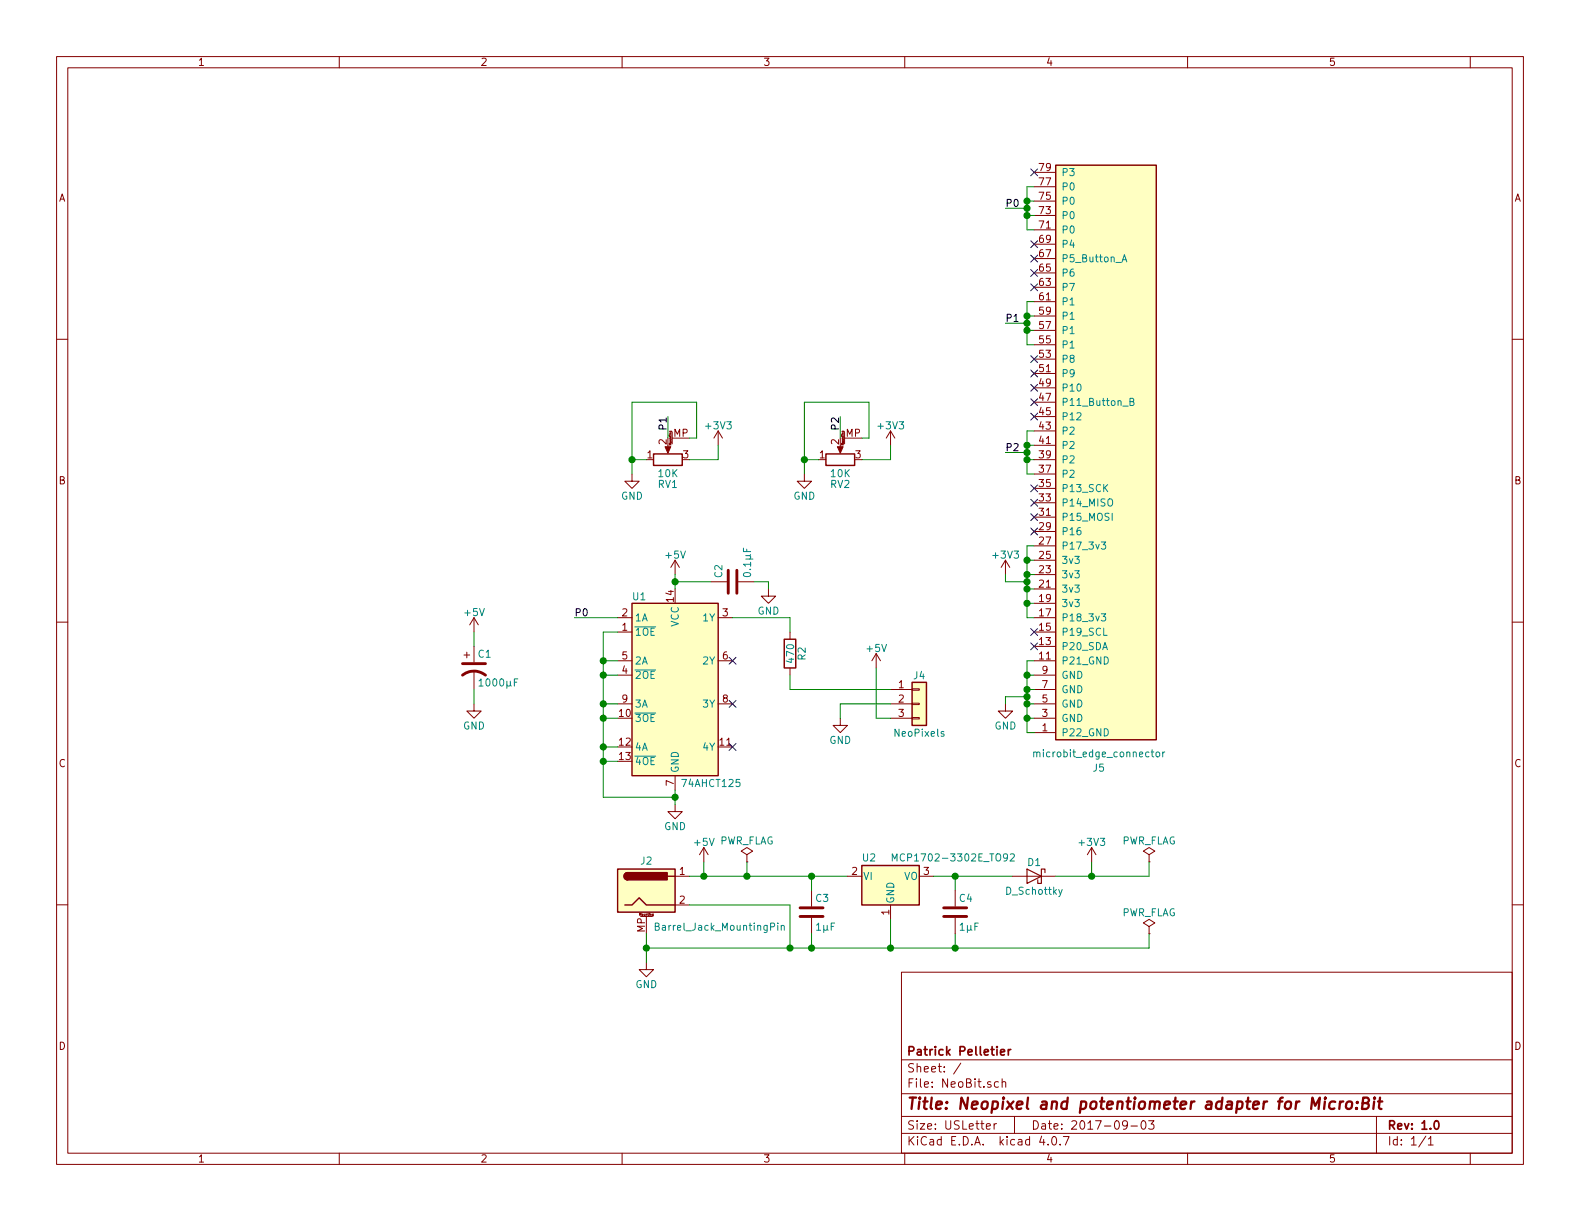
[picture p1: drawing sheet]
EESchema Schematic File Version 2
LIBS:power
LIBS:device
LIBS:transistors
LIBS:conn
LIBS:linear
LIBS:regul
LIBS:74xx
LIBS:cmos4000
LIBS:adc-dac
LIBS:memory
LIBS:xilinx
LIBS:microcontrollers
LIBS:dsp
LIBS:microchip
LIBS:analog_switches
LIBS:motorola
LIBS:texas
LIBS:intel
LIBS:audio
LIBS:interface
LIBS:digital-audio
LIBS:philips
LIBS:display
LIBS:cypress
LIBS:siliconi
LIBS:opto
LIBS:atmel
LIBS:contrib
LIBS:valves
LIBS:feather
LIBS:lib_microbit_connector
LIBS:misc_lib
LIBS:NeoBit-cache
EELAYER 25 0
EELAYER END
$Descr USLetter 11000 8500
encoding utf-8
Sheet 1 1
Title "Neopixel and potentiometer adapter for Micro:Bit"
Date "2017-09-03"
Rev "1.0"
Comp "Patrick Pelletier"
Comment1 ""
Comment2 ""
Comment3 ""
Comment4 ""
$EndDescr
$Comp
L microbit_edge_connector J5
U 1 1
P 7700 3300
F 0 "J5" H 7750 5350 50  0000 C CNN
F 1 "microbit_edge_connector" H 7750 5250 50  0000 C CNN
F 2 "footprints:4UCON_10156_90deg" H 7600 3200 50  0001 C CNN
F 3 "" H 7600 3200 50  0001 C CNN
F 4 "3342" H 7700 3300 60  0001 C CNN "MPN"
F 5 "micro:bit through-hole right-angle edge connector" H 7700 3300 60  0001 C CNN "Description"
	1    7700 3300
	-1   0    0    1   
$EndComp
Text Label 7000 1450 0    50   ~ 0
P0
Wire Wire Line
	7200 1300 7150 1300
Wire Wire Line
	7150 1300 7150 1600
Wire Wire Line
	7150 1600 7200 1600
Wire Wire Line
	7200 1400 7150 1400
Connection ~ 7150 1400
Wire Wire Line
	7200 1500 7150 1500
Connection ~ 7150 1500
Wire Wire Line
	7000 1450 7150 1450
Connection ~ 7150 1450
Text Label 7000 2250 0    50   ~ 0
P1
Wire Wire Line
	7200 2100 7150 2100
Wire Wire Line
	7150 2100 7150 2400
Wire Wire Line
	7150 2400 7200 2400
Wire Wire Line
	7200 2200 7150 2200
Connection ~ 7150 2200
Wire Wire Line
	7200 2300 7150 2300
Connection ~ 7150 2300
Wire Wire Line
	7000 2250 7150 2250
Connection ~ 7150 2250
Text Label 7000 3150 0    50   ~ 0
P2
Wire Wire Line
	7200 3000 7150 3000
Wire Wire Line
	7150 3000 7150 3300
Wire Wire Line
	7150 3300 7200 3300
Wire Wire Line
	7200 3100 7150 3100
Connection ~ 7150 3100
Wire Wire Line
	7200 3200 7150 3200
Connection ~ 7150 3200
Wire Wire Line
	7000 3150 7150 3150
Connection ~ 7150 3150
Wire Wire Line
	7200 3800 7150 3800
Wire Wire Line
	7150 3800 7150 4300
Wire Wire Line
	7150 4300 7200 4300
Wire Wire Line
	7200 3900 7150 3900
Connection ~ 7150 3900
Wire Wire Line
	7200 4000 7150 4000
Connection ~ 7150 4000
Wire Wire Line
	7200 4100 7150 4100
Connection ~ 7150 4100
Wire Wire Line
	7200 4200 7150 4200
Connection ~ 7150 4200
$Comp
L +3V3 #PWR01
U 1 1
P 7000 4000
F 0 "#PWR01" H 7000 3850 50  0001 C CNN
F 1 "+3V3" H 7000 4140 50  0000 C CNN
F 2 "" H 7000 4000 50  0001 C CNN
F 3 "" H 7000 4000 50  0001 C CNN
	1    7000 4000
	1    0    0    -1  
$EndComp
Wire Wire Line
	7000 4000 7000 4050
Wire Wire Line
	7000 4050 7150 4050
Connection ~ 7150 4050
Wire Wire Line
	7200 4600 7150 4600
Wire Wire Line
	7150 4600 7150 5100
Wire Wire Line
	7150 5100 7200 5100
Wire Wire Line
	7200 4700 7150 4700
Connection ~ 7150 4700
Wire Wire Line
	7200 4800 7150 4800
Connection ~ 7150 4800
Wire Wire Line
	7200 4900 7150 4900
Connection ~ 7150 4900
Wire Wire Line
	7200 5000 7150 5000
Connection ~ 7150 5000
$Comp
L GND #PWR02
U 1 1
P 7000 4900
F 0 "#PWR02" H 7000 4650 50  0001 C CNN
F 1 "GND" H 7000 4750 50  0000 C CNN
F 2 "" H 7000 4900 50  0001 C CNN
F 3 "" H 7000 4900 50  0001 C CNN
	1    7000 4900
	1    0    0    -1  
$EndComp
Wire Wire Line
	7000 4900 7000 4850
Wire Wire Line
	7000 4850 7150 4850
Connection ~ 7150 4850
$Comp
L Conn_01x03 J4
U 1 1
P 6400 4900
F 0 "J4" H 6400 5100 50  0000 C CNN
F 1 "NeoPixels" H 6400 4700 50  0000 C CNN
F 2 "Connectors_JST:JST_PH_S3B-PH-K_03x2.00mm_Angled" H 6400 4900 50  0001 C CNN
F 3 "" H 6400 4900 50  0001 C CNN
F 4 "S3B-PH-K-S(LF)(SN)" H 6400 4900 60  0001 C CNN "MPN"
F 5 "CONN HEADER PH SIDE 3POS 2MM" H 6400 4900 60  0001 C CNN "Description"
F 6 "455-1720-ND" H 6400 4900 60  0001 C CNN "Digi-Key_PN"
	1    6400 4900
	1    0    0    -1  
$EndComp
$Comp
L GND #PWR03
U 1 1
P 5850 5000
F 0 "#PWR03" H 5850 4750 50  0001 C CNN
F 1 "GND" H 5850 4850 50  0000 C CNN
F 2 "" H 5850 5000 50  0001 C CNN
F 3 "" H 5850 5000 50  0001 C CNN
	1    5850 5000
	1    0    0    -1  
$EndComp
$Comp
L +5V #PWR04
U 1 1
P 6100 4650
F 0 "#PWR04" H 6100 4500 50  0001 C CNN
F 1 "+5V" H 6100 4790 50  0000 C CNN
F 2 "" H 6100 4650 50  0001 C CNN
F 3 "" H 6100 4650 50  0001 C CNN
	1    6100 4650
	1    0    0    -1  
$EndComp
Wire Wire Line
	5850 5000 5850 4900
Wire Wire Line
	5850 4900 6200 4900
$Comp
L 74AHCT125 U1
U 1 1
P 4700 4800
F 0 "U1" H 4450 5450 50  0000 C CNN
F 1 "74AHCT125" H 4950 4150 50  0000 C CNN
F 2 "Housings_DIP:DIP-14_W7.62mm" H 4700 4800 60  0001 C CNN
F 3 "" H 4700 4800 60  0000 C CNN
F 4 "SN74AHCT125N" H 4700 4800 60  0001 C CNN "MPN"
F 5 "IC BUF NON-INVERT 5.5V 14DIP" H 4700 4800 60  0001 C CNN "Description"
F 6 "296-4655-5-ND" H 4700 4800 60  0001 C CNN "Digi-Key_PN"
	1    4700 4800
	1    0    0    -1  
$EndComp
$Comp
L Barrel_Jack_MountingPin J2
U 1 1
P 4500 6200
F 0 "J2" H 4500 6410 50  0000 C CNN
F 1 "Barrel_Jack_MountingPin" H 4550 5950 50  0000 L CNN
F 2 "footprints:BarrelJack_CUI_PJ-063AH_Horizontal_CircularHoles" H 4550 6160 50  0001 C CNN
F 3 "" H 4550 6160 50  0001 C CNN
F 4 "PJ-063AH" H 4500 6200 60  0001 C CNN "MPN"
F 5 "CONN PWR JACK 2X5.5MM SOLDER" H 4500 6200 60  0001 C CNN "Description"
F 6 "CP-063AH-ND" H 4500 6200 60  0001 C CNN "Digi-Key_PN"
	1    4500 6200
	1    0    0    -1  
$EndComp
$Comp
L +5V #PWR05
U 1 1
P 4700 4000
F 0 "#PWR05" H 4700 3850 50  0001 C CNN
F 1 "+5V" H 4700 4140 50  0000 C CNN
F 2 "" H 4700 4000 50  0001 C CNN
F 3 "" H 4700 4000 50  0001 C CNN
	1    4700 4000
	1    0    0    -1  
$EndComp
$Comp
L GND #PWR06
U 1 1
P 4700 5600
F 0 "#PWR06" H 4700 5350 50  0001 C CNN
F 1 "GND" H 4700 5450 50  0000 C CNN
F 2 "" H 4700 5600 50  0001 C CNN
F 3 "" H 4700 5600 50  0001 C CNN
	1    4700 5600
	1    0    0    -1  
$EndComp
Wire Wire Line
	4700 4100 4700 4000
Wire Wire Line
	4700 5500 4700 5600
$Comp
L +5V #PWR07
U 1 1
P 4900 6000
F 0 "#PWR07" H 4900 5850 50  0001 C CNN
F 1 "+5V" H 4900 6140 50  0000 C CNN
F 2 "" H 4900 6000 50  0001 C CNN
F 3 "" H 4900 6000 50  0001 C CNN
	1    4900 6000
	1    0    0    -1  
$EndComp
$Comp
L GND #PWR08
U 1 1
P 4500 6700
F 0 "#PWR08" H 4500 6450 50  0001 C CNN
F 1 "GND" H 4500 6550 50  0000 C CNN
F 2 "" H 4500 6700 50  0001 C CNN
F 3 "" H 4500 6700 50  0001 C CNN
	1    4500 6700
	1    0    0    -1  
$EndComp
Wire Wire Line
	4800 6100 5900 6100
Wire Wire Line
	4900 6100 4900 6000
Wire Wire Line
	4500 6500 4500 6700
Wire Wire Line
	4800 6300 5500 6300
Wire Wire Line
	5500 6300 5500 6600
Wire Wire Line
	4500 6600 8000 6600
Connection ~ 4500 6600
Wire Wire Line
	5100 4300 5500 4300
Wire Wire Line
	5500 4800 6200 4800
Wire Wire Line
	4300 4400 4200 4400
Wire Wire Line
	4200 4400 4200 5550
Wire Wire Line
	4200 5550 4700 5550
Connection ~ 4700 5550
Wire Wire Line
	4300 4600 4200 4600
Connection ~ 4200 4600
Wire Wire Line
	4300 4700 4200 4700
Connection ~ 4200 4700
Wire Wire Line
	4300 4900 4200 4900
Connection ~ 4200 4900
Wire Wire Line
	4300 5000 4200 5000
Connection ~ 4200 5000
Wire Wire Line
	4300 5200 4200 5200
Connection ~ 4200 5200
Wire Wire Line
	4300 5300 4200 5300
Connection ~ 4200 5300
Text Label 4000 4300 0    50   ~ 0
P0
Wire Wire Line
	4000 4300 4300 4300
NoConn ~ 5100 4600
NoConn ~ 5100 4900
NoConn ~ 5100 5200
$Comp
L R R2
U 1 1
P 5500 4550
F 0 "R2" V 5580 4550 50  0000 C CNN
F 1 "470" V 5500 4550 50  0000 C CNN
F 2 "Resistors_THT:R_Axial_DIN0207_L6.3mm_D2.5mm_P7.62mm_Horizontal" V 5430 4550 50  0001 C CNN
F 3 "" H 5500 4550 50  0001 C CNN
F 4 "CF14JT470R" H 5500 4550 60  0001 C CNN "MPN"
F 5 "RES 470 OHM 1/4W 5% AXIAL" H 5500 4550 60  0001 C CNN "Description"
F 6 "CF14JT470RCT-ND" H 5500 4550 60  0001 C CNN "Digi-Key_PN"
	1    5500 4550
	1    0    0    -1  
$EndComp
Wire Wire Line
	5500 4300 5500 4400
Wire Wire Line
	5500 4700 5500 4800
$Comp
L MCP1700-3302E_TO92 U2
U 1 1
P 6200 6100
F 0 "U2" H 6050 5975 50  0000 C CNN
F 1 "MCP1702-3302E_TO92" H 6200 5975 50  0000 L CNN
F 2 "TO_SOT_Packages_THT:TO-92_Inline_Narrow_Oval" H 6200 5900 50  0001 C CIN
F 3 "" H 6200 6100 50  0001 C CNN
F 4 "MCP1702-3302E/TO" H 6200 6100 60  0001 C CNN "MPN"
F 5 "IC REG LINEAR 3.3V 250MA TO92-3" H 6200 6100 60  0001 C CNN "Description"
F 6 "MCP1702-3302E/TO-ND" H 6200 6100 60  0001 C CNN "Digi-Key_PN"
	1    6200 6100
	1    0    0    1   
$EndComp
$Comp
L C C3
U 1 1
P 5650 6350
F 0 "C3" H 5675 6450 50  0000 L CNN
F 1 "1µF" H 5675 6250 50  0000 L CNN
F 2 "Capacitors_THT:C_Rect_L7.0mm_W2.5mm_P5.00mm" H 5688 6200 50  0001 C CNN
F 3 "" H 5650 6350 50  0001 C CNN
F 4 "K105Z20Y5VF5TH5" H 5650 6350 60  0001 C CNN "MPN"
F 5 "CAP CER 1UF 50V Y5V RADIAL" H 5650 6350 60  0001 C CNN "Description"
F 6 "BC1168CT-ND" H 5650 6350 60  0001 C CNN "Digi-Key_PN"
	1    5650 6350
	1    0    0    -1  
$EndComp
Connection ~ 4900 6100
Wire Wire Line
	6650 6600 6650 6500
Connection ~ 5500 6600
Wire Wire Line
	5650 6500 5650 6600
Connection ~ 5650 6600
Wire Wire Line
	6200 6400 6200 6600
Connection ~ 6200 6600
$Comp
L +3V3 #PWR09
U 1 1
P 7600 6000
F 0 "#PWR09" H 7600 5850 50  0001 C CNN
F 1 "+3V3" H 7600 6140 50  0000 C CNN
F 2 "" H 7600 6000 50  0001 C CNN
F 3 "" H 7600 6000 50  0001 C CNN
	1    7600 6000
	1    0    0    -1  
$EndComp
Wire Wire Line
	6500 6100 7050 6100
Wire Wire Line
	6650 6100 6650 6200
$Comp
L D_Schottky D1
U 1 1
P 7200 6100
F 0 "D1" H 7200 6200 50  0000 C CNN
F 1 "D_Schottky" H 7200 6000 50  0000 C CNN
F 2 "Diodes_THT:D_DO-15_P10.16mm_Horizontal" H 7200 6100 50  0001 C CNN
F 3 "" H 7200 6100 50  0001 C CNN
F 4 "SB240TA" H 7200 6100 60  0001 C CNN "MPN"
F 5 "DIODE SCHOTTKY 40V 2A DO15" H 7200 6100 60  0001 C CNN "Description"
F 6 "1655-1519-1-ND" H 7200 6100 60  0001 C CNN "Digi-Key_PN"
	1    7200 6100
	-1   0    0    -1  
$EndComp
Connection ~ 6650 6100
Wire Wire Line
	7350 6100 8000 6100
Connection ~ 7600 6100
Connection ~ 6650 6600
Wire Wire Line
	5650 6200 5650 6100
Connection ~ 5650 6100
$Comp
L C C2
U 1 1
P 5100 4050
F 0 "C2" H 5125 4150 50  0000 L CNN
F 1 "0.1µF" H 5125 3950 50  0000 L CNN
F 2 "Capacitors_THT:C_Rect_L7.0mm_W2.5mm_P5.00mm" H 5138 3900 50  0001 C CNN
F 3 "" H 5100 4050 50  0001 C CNN
F 4 "K104K10X7RF5UH5" H 5100 4050 60  0001 C CNN "MPN"
F 5 "CAP CER 0.1UF 50V X7R RADIAL" H 5100 4050 60  0001 C CNN "Description"
F 6 "BC2665CT-ND" H 5100 4050 60  0001 C CNN "Digi-Key_PN"
	1    5100 4050
	0    -1   -1   0   
$EndComp
$Comp
L GND #PWR010
U 1 1
P 5350 4100
F 0 "#PWR010" H 5350 3850 50  0001 C CNN
F 1 "GND" H 5350 3950 50  0000 C CNN
F 2 "" H 5350 4100 50  0001 C CNN
F 3 "" H 5350 4100 50  0001 C CNN
	1    5350 4100
	1    0    0    -1  
$EndComp
Wire Wire Line
	4700 4050 4950 4050
Connection ~ 4700 4050
Wire Wire Line
	5250 4050 5350 4050
Wire Wire Line
	5350 4050 5350 4100
$Comp
L CP1 C1
U 1 1
P 3300 4650
F 0 "C1" H 3325 4750 50  0000 L CNN
F 1 "1000µF" H 3325 4550 50  0000 L CNN
F 2 "Capacitors_THT:CP_Radial_D10.0mm_P5.00mm" H 3300 4650 50  0001 C CNN
F 3 "" H 3300 4650 50  0001 C CNN
F 4 "10WXA1000MEFCT810X9" H 3300 4650 60  0001 C CNN "MPN"
F 5 "CAP ALUM 1000UF 20% 10V RADIAL" H 3300 4650 60  0001 C CNN "Description"
F 6 "1189-3703-1-ND" H 3300 4650 60  0001 C CNN "Digi-Key_PN"
	1    3300 4650
	1    0    0    -1  
$EndComp
$Comp
L GND #PWR011
U 1 1
P 3300 4900
F 0 "#PWR011" H 3300 4650 50  0001 C CNN
F 1 "GND" H 3300 4750 50  0000 C CNN
F 2 "" H 3300 4900 50  0001 C CNN
F 3 "" H 3300 4900 50  0001 C CNN
	1    3300 4900
	1    0    0    -1  
$EndComp
$Comp
L +5V #PWR012
U 1 1
P 3300 4400
F 0 "#PWR012" H 3300 4250 50  0001 C CNN
F 1 "+5V" H 3300 4540 50  0000 C CNN
F 2 "" H 3300 4400 50  0001 C CNN
F 3 "" H 3300 4400 50  0001 C CNN
	1    3300 4400
	1    0    0    -1  
$EndComp
Wire Wire Line
	3300 4500 3300 4400
Wire Wire Line
	3300 4800 3300 4900
$Comp
L PWR_FLAG #FLG013
U 1 1
P 5200 6000
F 0 "#FLG013" H 5200 6075 50  0001 C CNN
F 1 "PWR_FLAG" H 5200 6150 50  0000 C CNN
F 2 "" H 5200 6000 50  0001 C CNN
F 3 "" H 5200 6000 50  0001 C CNN
	1    5200 6000
	1    0    0    -1  
$EndComp
$Comp
L PWR_FLAG #FLG014
U 1 1
P 8000 6000
F 0 "#FLG014" H 8000 6075 50  0001 C CNN
F 1 "PWR_FLAG" H 8000 6150 50  0000 C CNN
F 2 "" H 8000 6000 50  0001 C CNN
F 3 "" H 8000 6000 50  0001 C CNN
	1    8000 6000
	1    0    0    -1  
$EndComp
$Comp
L PWR_FLAG #FLG015
U 1 1
P 8000 6500
F 0 "#FLG015" H 8000 6575 50  0001 C CNN
F 1 "PWR_FLAG" H 8000 6650 50  0000 C CNN
F 2 "" H 8000 6500 50  0001 C CNN
F 3 "" H 8000 6500 50  0001 C CNN
	1    8000 6500
	1    0    0    -1  
$EndComp
Wire Wire Line
	5200 6000 5200 6100
Connection ~ 5200 6100
Wire Wire Line
	8000 6100 8000 6000
Wire Wire Line
	8000 6600 8000 6500
$Comp
L C C4
U 1 1
P 6650 6350
F 0 "C4" H 6675 6450 50  0000 L CNN
F 1 "1µF" H 6675 6250 50  0000 L CNN
F 2 "Capacitors_THT:C_Rect_L7.0mm_W2.5mm_P5.00mm" H 6688 6200 50  0001 C CNN
F 3 "" H 6650 6350 50  0001 C CNN
F 4 "K105Z20Y5VF5TH5" H 6650 6350 60  0001 C CNN "MPN"
F 5 "CAP CER 1UF 50V Y5V RADIAL" H 6650 6350 60  0001 C CNN "Description"
F 6 "BC1168CT-ND" H 6650 6350 60  0001 C CNN "Digi-Key_PN"
	1    6650 6350
	1    0    0    -1  
$EndComp
Wire Wire Line
	6100 4650 6100 5000
Wire Wire Line
	6100 5000 6200 5000
$Comp
L R_POT_MountingPin RV1
U 1 1
P 4650 3200
F 0 "RV1" V 4475 3200 50  0000 C CNN
F 1 "10K" V 4550 3200 50  0000 C CNN
F 2 "footprints:Bourns_PTA4543" H 4650 3200 50  0001 C CNN
F 3 "" H 4650 3200 50  0001 C CNN
F 4 "PTA4553-2015CPB103" H 4650 3200 60  0001 C CNN "MPN"
F 5 "SLIDE POT 10K OHM 0.25W TOP 45MM" H 4650 3200 60  0001 C CNN "Description"
F 6 "PTA4553-2015CPB103-ND" H 4650 3200 60  0001 C CNN "Digi-Key_PN"
	1    4650 3200
	0    -1   -1   0   
$EndComp
Text Label 4650 2900 3    50   ~ 0
P1
Wire Wire Line
	4650 3050 4650 2900
$Comp
L GND #PWR016
U 1 1
P 4400 3300
F 0 "#PWR016" H 4400 3050 50  0001 C CNN
F 1 "GND" H 4400 3150 50  0000 C CNN
F 2 "" H 4400 3300 50  0001 C CNN
F 3 "" H 4400 3300 50  0001 C CNN
	1    4400 3300
	1    0    0    -1  
$EndComp
Wire Wire Line
	4800 3050 4850 3050
Wire Wire Line
	4850 3050 4850 2800
Wire Wire Line
	4850 2800 4400 2800
Wire Wire Line
	4400 2800 4400 3300
Wire Wire Line
	4500 3200 4400 3200
Connection ~ 4400 3200
$Comp
L +3V3 #PWR017
U 1 1
P 5000 3100
F 0 "#PWR017" H 5000 2950 50  0001 C CNN
F 1 "+3V3" H 5000 3240 50  0000 C CNN
F 2 "" H 5000 3100 50  0001 C CNN
F 3 "" H 5000 3100 50  0001 C CNN
	1    5000 3100
	1    0    0    -1  
$EndComp
Wire Wire Line
	4800 3200 5000 3200
Wire Wire Line
	5000 3200 5000 3100
$Comp
L R_POT_MountingPin RV2
U 1 1
P 5850 3200
F 0 "RV2" V 5675 3200 50  0000 C CNN
F 1 "10K" V 5750 3200 50  0000 C CNN
F 2 "footprints:Bourns_PTA4543" H 5850 3200 50  0001 C CNN
F 3 "" H 5850 3200 50  0001 C CNN
F 4 "PTA4553-2015CPB103" H 5850 3200 60  0001 C CNN "MPN"
F 5 "SLIDE POT 10K OHM 0.25W TOP 45MM" H 5850 3200 60  0001 C CNN "Description"
F 6 "PTA4553-2015CPB103-ND" H 5850 3200 60  0001 C CNN "Digi-Key_PN"
	1    5850 3200
	0    -1   -1   0   
$EndComp
Text Label 5850 2900 3    50   ~ 0
P2
Wire Wire Line
	5850 3050 5850 2900
$Comp
L GND #PWR018
U 1 1
P 5600 3300
F 0 "#PWR018" H 5600 3050 50  0001 C CNN
F 1 "GND" H 5600 3150 50  0000 C CNN
F 2 "" H 5600 3300 50  0001 C CNN
F 3 "" H 5600 3300 50  0001 C CNN
	1    5600 3300
	1    0    0    -1  
$EndComp
Wire Wire Line
	6000 3050 6050 3050
Wire Wire Line
	6050 3050 6050 2800
Wire Wire Line
	6050 2800 5600 2800
Wire Wire Line
	5600 2800 5600 3300
Wire Wire Line
	5700 3200 5600 3200
Connection ~ 5600 3200
$Comp
L +3V3 #PWR019
U 1 1
P 6200 3100
F 0 "#PWR019" H 6200 2950 50  0001 C CNN
F 1 "+3V3" H 6200 3240 50  0000 C CNN
F 2 "" H 6200 3100 50  0001 C CNN
F 3 "" H 6200 3100 50  0001 C CNN
	1    6200 3100
	1    0    0    -1  
$EndComp
Wire Wire Line
	6000 3200 6200 3200
Wire Wire Line
	6200 3200 6200 3100
NoConn ~ 7200 1200
NoConn ~ 7200 1700
NoConn ~ 7200 1800
NoConn ~ 7200 1900
NoConn ~ 7200 2000
NoConn ~ 7200 2500
NoConn ~ 7200 2600
NoConn ~ 7200 2700
NoConn ~ 7200 2800
NoConn ~ 7200 2900
NoConn ~ 7200 3400
NoConn ~ 7200 3500
NoConn ~ 7200 3600
NoConn ~ 7200 3700
NoConn ~ 7200 4400
NoConn ~ 7200 4500
Wire Wire Line
	7600 6000 7600 6100
$EndSCHEMATC
